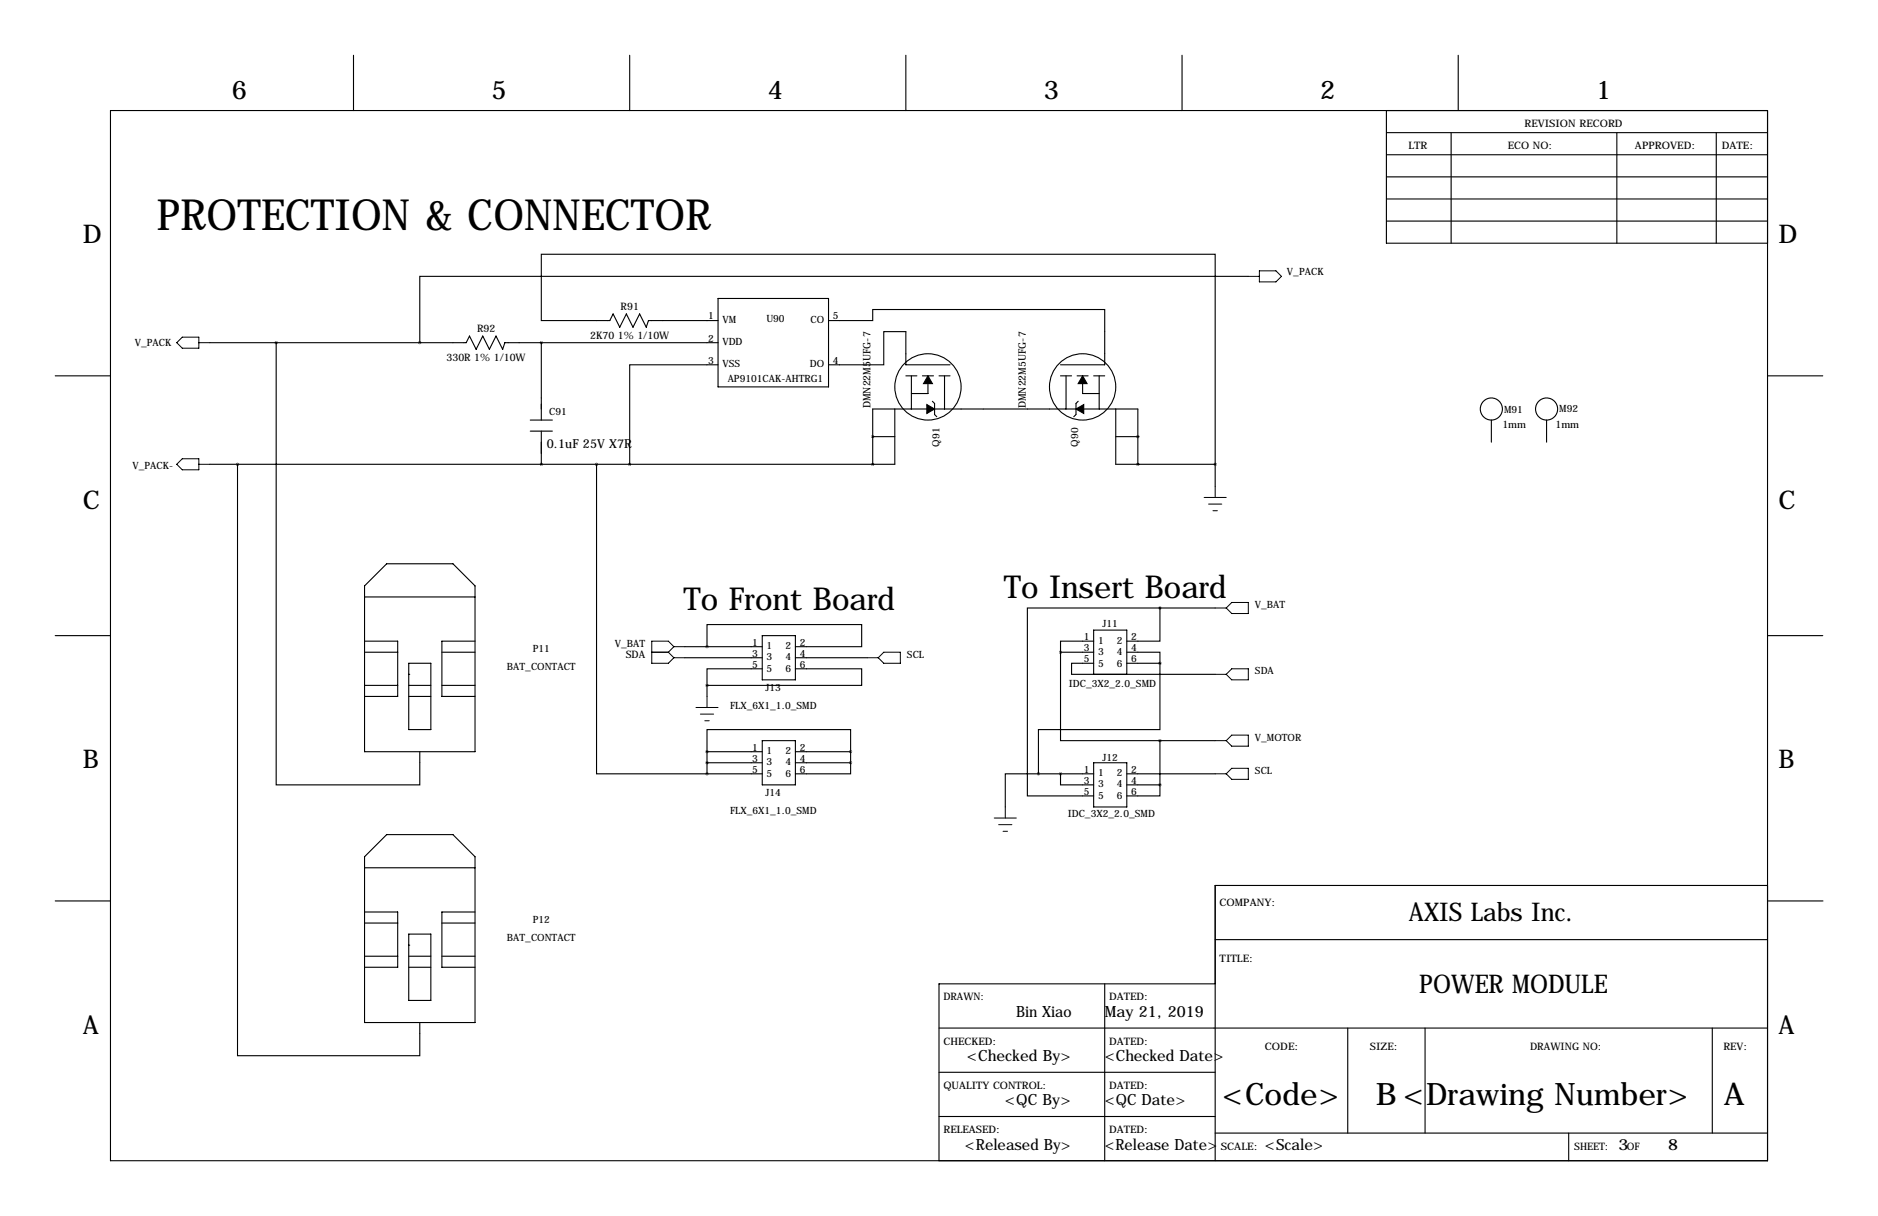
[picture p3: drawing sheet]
<svg xmlns="http://www.w3.org/2000/svg" width="432mm" height="279mm" viewBox="0 0 432 279" stroke-linecap="round" stroke-linejoin="round" font-family="sans-serif">
<g fill="none" stroke="#000" stroke-width=".25">
<path d="M81.3 12.7v12.7M144.8 12.7v12.7M208.3 12.7v12.7M271.8 12.7v12.7M335.3 12.7v12.7M25.4 25.4h381v241.3h-381zM318.8 30.5h87.6M318.8 35.6h87.6M318.8 25.4v30.5h87.6M333.7 30.5v25.4M371.8 30.5v25.4M394.6 30.5v25.4"/>
<path d="M318.8 45.7h87.6M318.8 50.8h87.6M318.8 40.6h87.6M48.3 78.7h58.9l.7-1.5 1.6 3.1 1.5-3.1 1.5 3.1 1.5-3.1 1.6 3.1 .5-1.6h49M63.5 78.7v101.6h33v-7.6M124.5 78.7v17.8M165.1 73.7h-16l-.5 1.5-1.5-3.1-1.6 3.1-1.5-3.1-1.5 3.1-1.5-3.1-.8 1.6h-15.7v-15.3h154.9v48.3M165.1 68.6h25.4v20.3h-25.4zM190.5 73.7h10.2v-2.6h53.3v12.7h-10.2M287 63.5h-190.5v15.2M12.7 86.4h12.7M121.9 96.5h5.1"/>
<path d="M121.9 99.1h5.1M124.5 99.1v7.6M165.1 83.8h-20.3v22.9M190.5 83.8h12.7v-7.6h5.1v7.6h10.1M205.7 94v12.7h-157.4M208.3 86.4h2.5M209.5 86.4v7.6M212.1 86.4h2.5M213.4 88.1v2.3h-3.9M214.4 92.2l.5 .5v2.5l.5 .6M215.9 86.4h2.5M217.2 86.4v7.6"/>
<path d="M243.8 86.4h2.6M245.1 86.4v7.6M247.6 86.4h2.6M247.9 92.2l-.5 .5v2.5l-.5 .6M248.9 88.1v2.3h3.8M251.5 86.4h2.5M252.7 86.4v7.6M256.5 94v12.7h22.9M342.9 96.5v5.1M355.6 96.5v5.1M406.4 86.4h12.7M54.6 106.7v135.9h41.9v-7.7"/>
<path d="M137.2 106.7v71.1h25.4M200.7 106.7h.1M200.7 100.3h.1M200.7 106.7v-12.7h60.9v12.7M200.7 100.3h5M256.5 100.3h5.1M261.6 106.7h.1M261.6 100.3h.1M279.4 106.7v5.1M83.8 134.6l5.1-5.1h15.2l5.1 5.1v38.1h-25.4zM83.8 137.2h25.4M266.7 139.7v7.6h-7.6"/>
<path d="M266.7 139.7h-30.5v43.2h15.3M266.7 139.7h12.7M12.7 146h12.7M83.8 147.3h7.6v12.7h-7.6M83.8 149.9h7.6M83.8 157.5h7.6M94 154.9h.1M94 152.4h5.1v15.2h-5.1zM94 157.5h5.1M101.6 149.9h7.6M101.6 157.5h7.6M109.2 147.3h-7.6v12.7h7.6"/>
<path d="M157.5 148.6h17.8M157.5 151.1h17.8M162.6 148.6v-5.1h35.5v5.1h-15.2M162.6 157.5v2.5M175.3 153.7h-12.7v3.8M175.3 146h7.6v10.2h-7.6zM182.9 153.7h15.2v3.8h-35.5M182.9 151.1h16.5M243.8 149.9v20.3h22.9M243.8 149.9h7.7M251.5 147.3h-7.7v2.6M251.5 152.4h-5.1v2.5h33"/>
<path d="M251.5 144.8h7.6v10.1h-7.6zM259.1 149.9h7.6v2.5M259.1 152.4h7.6M266.7 152.4v15.2h-27.9v10.2M406.4 146h12.7M94 160h5.1M162.6 172.7v-5.1h33v5.1M162.6 175.3h12.7M162.6 177.8h12.7M162.6 172.7h12.7M162.6 172.7v5.1M175.3 170.2h7.6v10.1h-7.6z"/>
<path d="M182.9 175.3h12.7M182.9 172.7h12.7M195.6 175.3v2.5h-12.7M195.6 172.7v2.6M238.8 177.8h-7.7v7.6M238.8 177.8h12.7M243.8 177.8v2.5h7.7M251.5 175.3h7.6v10.1h-7.6zM259.1 177.8h20.3M266.7 170.2h12.7M266.7 170.2v10.1M83.8 196.8l5.1-5h15.2l5.1 5v38.1h-25.4z"/>
<path d="M83.8 199.4h25.4M259.1 180.3h7.6M266.7 180.3v2.6h-7.6M12.7 207h12.7M83.8 209.5h7.6v12.7h-7.6M83.8 219.7h7.6M83.8 212.1h7.6M94 217.2h.1M94 214.6h5.1v15.3h-5.1zM94 219.7h5.1M101.6 219.7h7.6M101.6 212.1h7.6"/>
<path d="M109.2 209.5h-7.6v12.7h7.6M279.4 215.9h127M406.4 203.5h-127v63.2M406.5 207h12.7M94 222.2h5.1M215.9 236.2h190.5M254 226.1v40.6M279.4 226.1h-63.5v40.6M309.9 236.2v24.1M327.7 236.2v24.1M393.7 236.2v24.1M215.9 246.4h63.5"/>
<path d="M215.9 256.5h63.5M279.4 260.3h127M360.7 260.3v6.4"/>
<circle cx="213.4" cy="88.9" r="7.6"/>
<circle cx="248.9" cy="88.9" r="7.6"/>
<circle cx="342.9" cy="94" r="2.54"/>
<circle cx="355.6" cy="94" r="2.54"/>
</g>
<path d="M213.4 86.4l1 1.7h-2.1zM213.1 93l1.8 1-1.8 1zM247.4 94l1.8-1v2zM248.9 86.4l1 1.7h-2z" fill="#000" stroke="#000" stroke-width=".25"/>
<g fill="none" stroke="#000" stroke-width=".23">
<path d="M41.9 77.5h3.8v2.5h-3.8l-1.3-1.3zM45.7 78.7h2.6M287 63.5h2.6M289.6 62.2h3.8l1.2 1.3-1.2 1.3h-3.8zM40.6 106.7l1.3-1.3h3.8v2.5h-3.8zM45.7 106.7h2.6M276.9 114.3h5M277.9 115.8h3M278.9 117.3h1M279.4 111.8v2.5M279.4 139.7h2.5M283.2 138.4h3.8v2.6h-3.8l-1.3-1.3z"/>
<path d="M149.9 149.9h3.8M153.7 149.9l1.2 1.2M154.9 151.1h2.6M154.9 148.6l-1.2-1.3h-3.8v5.1h3.8l1.2-1.3M154.9 148.6h2.6M154.9 148.6l-1.2 1.3M199.4 151.1h2.5M203.2 149.9h3.8v2.5h-3.8l-1.3-1.3zM279.4 154.9h2.5M283.2 153.7h3.8v2.5h-3.8l-1.3-1.3zM160 162.6h5.1M161 164.1h3.1"/>
<path d="M162.1 165.6h1M162.6 160v2.6M279.4 170.2h2.5M279.4 177.8h2.5M283.2 168.9h3.8v2.5h-3.8l-1.3-1.2zM283.2 176.5h3.8v2.6h-3.8l-1.3-1.3zM228.6 188h5.1M229.6 189.5h3.1M230.6 191h1M231.1 185.4v2.6"/>
</g>
<path d="M124.4 78.7a.05 .05 0 0 0 .1 0 .05 .05 0 0 0-.1 0zM124.4 106.7a.05 .05 0 0 0 .1 0 .05 .05 0 0 0-.1 0zM243.8 149.9a.05 .05 0 0 0 .1 0 .05 .05 0 0 0-.1 0zM243.8 177.8a.05 .05 0 0 0 .1 0 .05 .05 0 0 0-.1 0zM238.7 177.8a.05 .05 0 0 0 .1 0 .05 .05 0 0 0-.1 0zM162.5 172.7a.05 .05 0 0 0 .1 0 .05 .05 0 0 0-.1 0zM162.5 175.3a.05 .05 0 0 0 .1 0 .05 .05 0 0 0-.1 0zM162.5 157.5a.05 .05 0 0 0 .1 0 .05 .05 0 0 0-.1 0zM162.5 177.8a.05 .05 0 0 0 .1 0 .05 .05 0 0 0-.1 0zM137.1 106.7a.05 .05 0 0 0 .1 0 .05 .05 0 0 0-.1 0zM162.5 148.6a.05 .05 0 0 0 .1 0 .05 .05 0 0 0-.1 0zM200.6 106.7a.05 .05 0 0 0 .1 0 .05 .05 0 0 0-.1 0zM200.6 100.3a.05 .05 0 0 0 .1 0 .05 .05 0 0 0-.1 0z" fill="#000" stroke="#000" stroke-width=".63"/>
<text font-size="9.9" x="36.1" y="52.8">PROTECTION &amp; CONNECTOR</text>
<g font-size="7.3">
<text x="230.8" y="137.5">To Insert Board</text>
<text x="157.1" y="140.1">To Front Board</text>
</g>
<g font-size="7.1">
<text x="281" y="254">&lt;Code&gt;</text>
<text x="316.4" y="254">B &lt;Drawing Number&gt;</text>
<text x="396.4" y="254">A</text>
</g>
<g font-size="5.9">
<text x="53.3" y="22.9">6</text>
<text x="113" y="22.9">5</text>
<text x="176.5" y="22.9">4</text>
<text x="240" y="22.9">3</text>
<text x="303.5" y="22.9">2</text>
<text x="367" y="22.9">1</text>
<text x="19" y="55.9">D</text>
<text x="408.9" y="55.9">D</text>
<text x="19" y="116.8">C</text>
<text x="408.9" y="116.8">C</text>
<text x="19" y="176.5">B</text>
<text x="408.9" y="176.5">B</text>
<text x="324" y="211.6">AXIS Labs Inc.</text>
<text x="326.3" y="228.1">POWER MODULE</text>
<text x="19" y="237.5">A</text>
<text x="408.9" y="237.5">A</text>
</g>
<g font-size="3.6">
<text x="233.6" y="233.7">Bin Xiao</text>
<text x="254" y="233.7">May 21, 2019</text>
<text x="222.3" y="243.8">&lt;Checked By&gt;</text>
<text x="254" y="243.8">&lt;Checked Date&gt;</text>
<text x="231" y="254">&lt;QC By&gt;</text>
<text x="254" y="254">&lt;QC Date&gt;</text>
<text x="221.8" y="264.1">&lt;Released By&gt;</text>
<text x="254" y="264.1">&lt;Release Date&gt;</text>
<text x="290.8" y="264.1">&lt;Scale&gt;</text>
<text x="372.1" y="264.1">3</text>
<text x="383.5" y="264.1">8</text>
</g>
<text font-size="2.8" x="125.7" y="102.8">0.1uF 25V X7R</text>
<g font-size="2.4">
<text x="350.5" y="29.2">REVISION RECORD</text>
<text x="323.8" y="34.3">LTR</text>
<text x="346.7" y="34.3">ECO NO:</text>
<text x="375.9" y="34.3">APPROVED:</text>
<text x="395.9" y="34.3">DATE:</text>
<text x="142.7" y="71.1">R91</text>
<text x="109.7" y="76.2">R92</text>
<text x="135.7" y="77.9">2K70 1% 1/10W</text>
<text x="102.7" y="82.9">330R 1% 1/10W</text>
<text x="200.2" y="93.8" transform="rotate(-90 200.2 93.8)">DMN22M5UFG-7</text>
<text x="235.8" y="93.8" transform="rotate(-90 235.8 93.8)">DMN22M5UFG-7</text>
<text x="345.4" y="98.4">1mm</text>
<text x="357.6" y="98.4">1mm</text>
<text x="143.9" y="151.1">SDA</text>
<text x="280.4" y="208.3">COMPANY:</text>
<text x="280.4" y="221">TITLE:</text>
<text x="216.9" y="229.9">DRAWN:</text>
<text x="255" y="229.9">DATED:</text>
<text x="216.9" y="240">CHECKED:</text>
<text x="255" y="240">DATED:</text>
<text x="290.8" y="241.3">CODE:</text>
<text x="315" y="241.3">SIZE:</text>
<text x="351.8" y="241.3">DRAWING NO:</text>
<text x="396.2" y="241.3">REV:</text>
<text x="216.9" y="250.2">QUALITY CONTROL:</text>
<text x="255" y="250.2">DATED:</text>
<text x="216.9" y="260.3">RELEASED:</text>
<text x="255" y="260.3">DATED:</text>
<text x="280.7" y="264.2">SCALE:</text>
<text x="361.9" y="264.2">SHEET:</text>
<text x="374" y="264.2">OF</text>
</g>
<g font-size="2.3">
<text x="295.9" y="63.2">V_PACK</text>
<text x="162.8" y="73.4">1</text>
<text x="166.1" y="74.2">VM</text>
<text x="176.2" y="73.9">U90</text>
<text x="186.3" y="74.2">CO</text>
<text x="191.5" y="73.4">5</text>
<text x="31" y="79.5">V_PACK</text>
<text x="162.8" y="78.5">2</text>
<text x="162.8" y="83.6">3</text>
<text x="166.1" y="79.3">VDD</text>
<text x="191.5" y="83.6">4</text>
<text x="166.1" y="84.4">VSS</text>
<text x="167.3" y="87.7">AP9101CAK-AHTRG1</text>
<text x="186.2" y="84.4">DO</text>
<text x="126.2" y="95.2">C91</text>
<text x="345.8" y="95">M91</text>
<text x="358.5" y="94.7">M92</text>
<text x="30.5" y="107.7">V_PACK-</text>
<text x="216" y="102.6" transform="rotate(-90 216 102.6)">Q91</text>
<text x="247.9" y="102.6" transform="rotate(-90 247.9 102.6)">Q90</text>
<text x="288.5" y="139.7">V_BAT</text>
<text x="122.5" y="149.9">P11</text>
<text x="141.4" y="148.6">V_BAT</text>
<text x="173" y="148.3">1</text>
<text x="176.3" y="149.1">1</text>
<text x="180.6" y="149.1">2</text>
<text x="183.9" y="148.3">2</text>
<text x="249.2" y="147.1">1</text>
<text x="249.2" y="149.6">3</text>
<text x="252.5" y="147.9">1</text>
<text x="253.5" y="144">J11</text>
<text x="256.8" y="147.9">2</text>
<text x="260.1" y="147.1">2</text>
<text x="260.1" y="149.6">4</text>
<text x="116.6" y="154">BAT_CONTACT</text>
<text x="173" y="150.9">3</text>
<text x="173" y="153.4">5</text>
<text x="176.3" y="151.7">3</text>
<text x="176.3" y="154.5">5</text>
<text x="180.6" y="151.7">4</text>
<text x="180.6" y="154.5">6</text>
<text x="183.9" y="150.9">4</text>
<text x="183.9" y="153.4">6</text>
<text x="208.5" y="151.1">SCL</text>
<text x="249.2" y="152.1">5</text>
<text x="252.5" y="150.4">3</text>
<text x="252.5" y="153.2">5</text>
<text x="256.8" y="150.4">4</text>
<text x="256.8" y="153.2">6</text>
<text x="260.1" y="152.1">6</text>
<text x="288.5" y="154.9">SDA</text>
<text x="176" y="158.8">J13</text>
<text x="245.8" y="157.8">IDC_3X2_2.0_SMD</text>
<text x="167.9" y="162.9">FLX_6X1_1.0_SMD</text>
<text x="173" y="172.5">1</text>
<text x="176.3" y="173.3">1</text>
<text x="180.6" y="173.3">2</text>
<text x="183.9" y="172.5">2</text>
<text x="288.5" y="170.2">V_MOTOR</text>
<text x="173" y="175">3</text>
<text x="173" y="177.5">5</text>
<text x="176.3" y="175.8">3</text>
<text x="176.3" y="178.6">5</text>
<text x="180.6" y="175.8">4</text>
<text x="180.6" y="178.6">6</text>
<text x="183.9" y="175">4</text>
<text x="183.9" y="177.5">6</text>
<text x="249.2" y="177.5">1</text>
<text x="252.5" y="178.4">1</text>
<text x="253.5" y="174.8">J12</text>
<text x="256.8" y="178.4">2</text>
<text x="260.1" y="177.5">2</text>
<text x="288.5" y="177.8">SCL</text>
<text x="176" y="182.9">J14</text>
<text x="249.2" y="180.1">3</text>
<text x="249.2" y="182.6">5</text>
<text x="252.5" y="180.9">3</text>
<text x="252.5" y="183.7">5</text>
<text x="256.8" y="180.9">4</text>
<text x="256.8" y="183.7">6</text>
<text x="260.1" y="180.1">4</text>
<text x="260.1" y="182.6">6</text>
<text x="167.9" y="187">FLX_6X1_1.0_SMD</text>
<text x="245.5" y="187.8">IDC_3X2_2.0_SMD</text>
<text x="122.5" y="212.1">P12</text>
<text x="116.6" y="216.2">BAT_CONTACT</text>
</g>
</svg>
